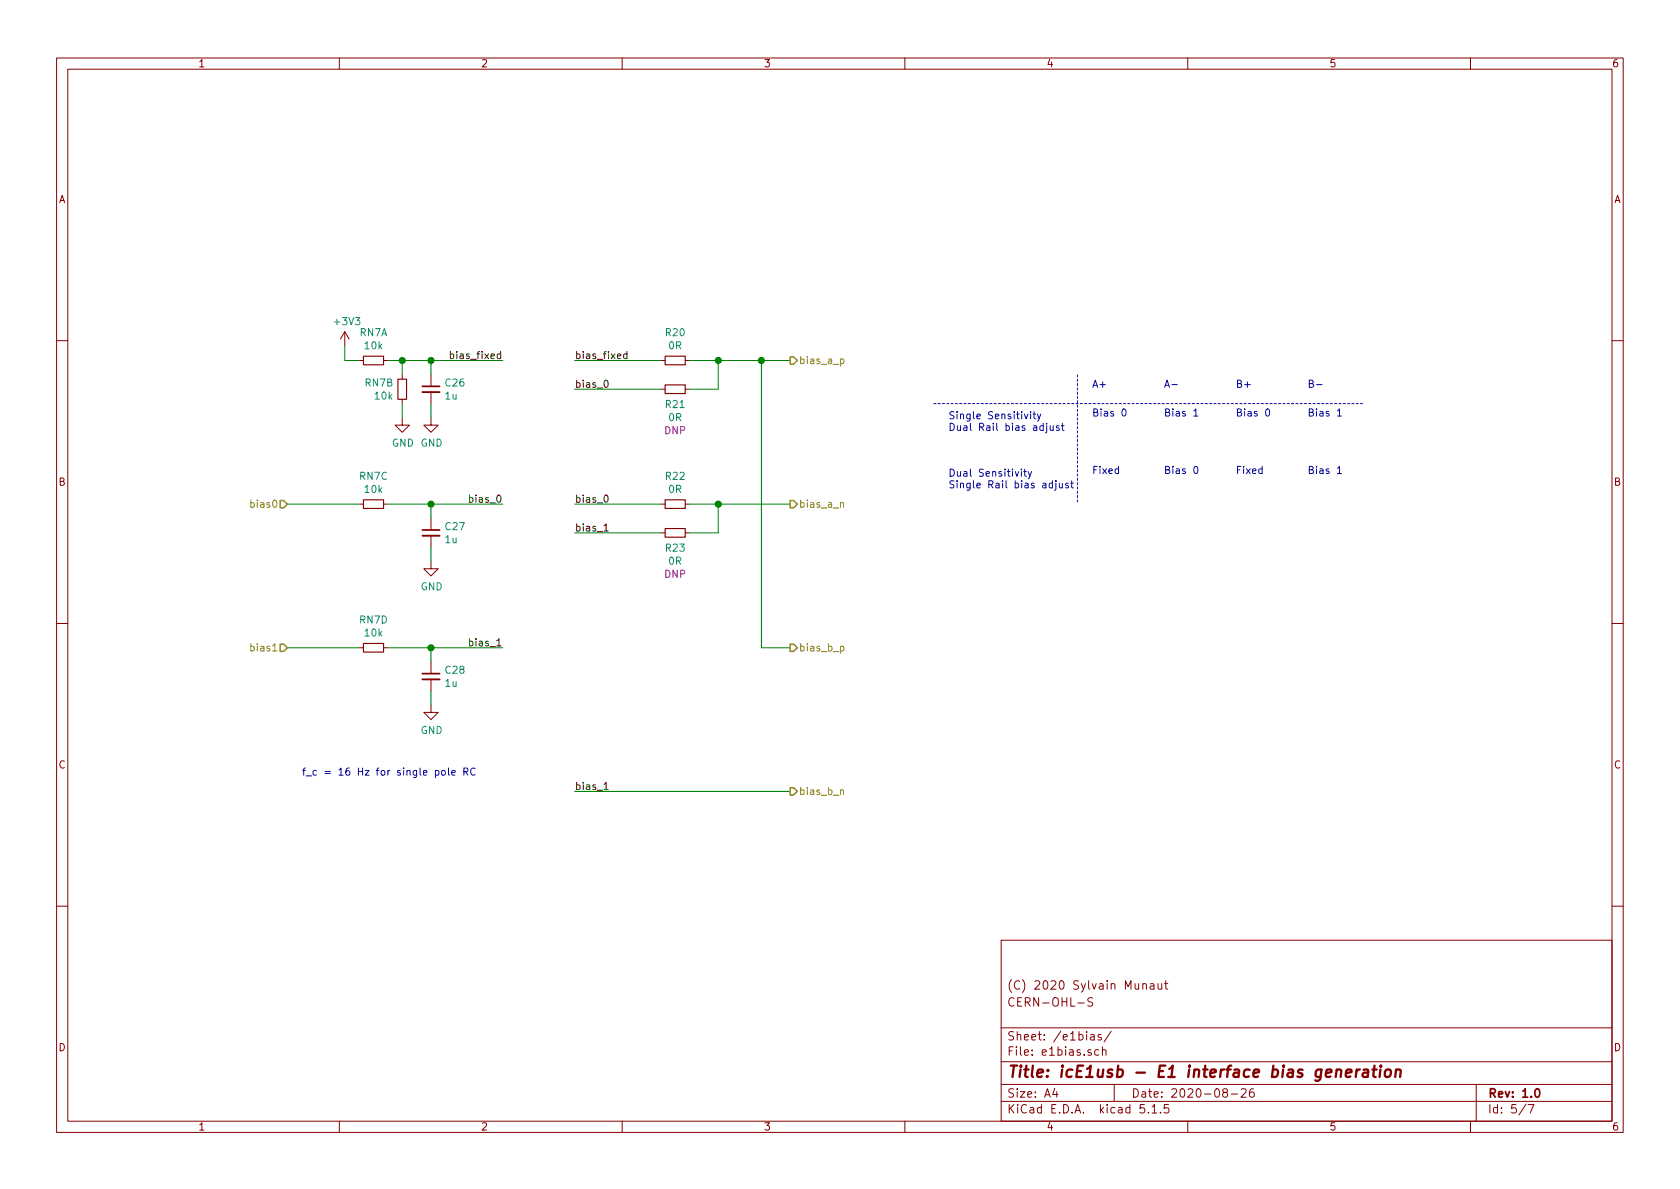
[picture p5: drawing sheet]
<svg xmlns="http://www.w3.org/2000/svg" width="297mm" height="210mm" viewBox="0 0 297 210" stroke-linecap="round" stroke-linejoin="round" font-family="sans-serif">
<g fill="none" stroke="#840000" stroke-width=".18">
<path d="M10 10.3h277v189.9h-277zM12 12.2h273v186.1h-273zM60 10.3v1.9M110 10.3v1.9M160 10.3v1.9M210 10.3v1.9M260 10.3v1.9M61 58.7l-.8 1.2M61 58.7v2.5M61 58.7l.7 1.2M10 60.2h2M63.5 63.7h.8"/>
<path d="M67.8 63.7h.8M71.1 73.9v1.3h1.3l-1.3 1.2-1.3-1.2h1.3M71.1 66.3v.8M71.1 70.6v.8M76.2 73.9v1.3h1.3l-1.3 1.2-1.3-1.2h1.3M76.2 66.3v2M76.2 69.3v2.1M116.8 68.8h.8M116.8 63.7h.8M121.2 68.8h.7M121.2 63.7h.7M285 60.2h2"/>
<path d="M63.5 89.1h.8M67.8 89.1h.8M76.2 99.3v1.3h1.3l-1.3 1.2-1.3-1.2h1.3M76.2 91.7v2M76.2 94.7v2.1M116.8 94.2h.8M116.8 89.1h.8M121.2 94.2h.7M121.2 89.1h.7M10 110.3h2M63.5 114.5h.8M67.8 114.5h.8"/>
<path d="M76.2 117.1v2M285 110.3h2M76.2 124.7v1.3h1.3l-1.3 1.2-1.3-1.2h1.3M76.2 120.1v2.1M10 160.2h2M177 166.3h108v32h-108zM190.6 177.4h1.1M193.2 176.5l-.6-.1-.3 .3 .1 .3 .7 .3 .1 .2-.1 .3a.62 .62 0 0 1-.8 0M202.1 174.1v-.1a.37 .37 0 0 1 .6 .1v.8M202.1 173.9v1M203.4 174h.6v.9M204 174.3l-.4 .1-.3 .2 .3 .3 .4-.1"/>
<path d="M204.7 173.9v.8a.39 .39 0 0 0 .7 .1M205.4 173.9v1M205.9 173.9h.6M206.1 173.4v1.3l.4 .2M285 160.2h2M60 198.3v1.9M110 198.3v1.9M160 198.3v1.9M177 194.8h108M177 191.8h108M177 187.8h108M177 181.8h108"/>
<path d="M186.5 192.5l-.4 1h1M186.8 193v1M192.8 183h.6l.1 .9M193.5 183.3l-.5 .1-.2 .2 .2 .3 .5-.1M194.3 185.7l-.5-.1-.3 .3 .1 .6 .2 .1 .5-.1M194.7 183l-.4-.1-.2 .2 .1 .3 .5 .1v.3h-.6M194.9 185.7h.1a.37 .37 0 0 1 .6 .1v.8M194.9 185.1v1.5M196.5 182.3l-1.3 2M197 191.8v3M202.3 195.3h-.7l-.1 .7 .3-.1 .5 .1 .1 .2-.1 .5-.2 .1-.6-.1M203 196.7v.1"/>
<path d="M203.7 195.8l.4-.5v1.5M203.7 196.8h.8M205.2 196.7v.1M206.6 195.3h-.7l-.1 .7 .2-.1 .6 .1 .1 .2-.1 .5-.2 .1-.6-.1M210 198.3v1.9M216.5 193.2l-.3-.3 .1-.2a.48 .48 0 0 1 .6-.1l.1 .2-.1 .3-.6 .1a.48 .48 0 0 0 0 .7l.2 .1 .5-.1v-.4l-.2-.3M217.7 193.5h1.1M219.5 192.7l.2-.2h.3l.3 .2v.3v.2l-.9 .8h.9M221.6 192.5a.59 .59 0 0 0-.7 .7l.1 .7 .2 .1 .5-.1 .1-.5-.2-.2-.4-.1-.3 .3M260 198.3v1.9M261 191.8v6.5M269.8 195.2l-1.2 2"/>
<path d="M270.2 195.3h1l-.6 1.5"/>
</g>
<path d="M74.7 68.3h3M74.7 93.7h3M74.7 119.1h3M271.5 192.7l.2-.2a.81 .81 0 0 1 .6 .6 .81 .81 0 0 1-.3 .8l-.1 .1a.79 .79 0 0 1-.4-1.3z" fill="none" stroke="#840000" stroke-width=".3"/>
<g fill="none" stroke="#840000" stroke-width=".41">
<path d="M236.3 189.3a.5 .5 0 0 1 .9 .1l-.2 1M238 189.8l1-.2-.1-.4-.5-.1-.4 .3v.9l.2 .1 .6-.1M239.9 189.1l-.2 1.3M240.4 189.1a.54 .54 0 0 0-.6 .4M241.1 189.2h.8l-.1 1.2M241.9 189.6l-.7 .1a.4 .4 0 0 0-.3 .3 .4 .4 0 0 0 .2 .4l.7-.1M242.6 189.1h.8M243 188.4l-.2 1.8 .1 .1 .3 .1M244.1 189.1l-.2 1.3M244.2 188.4l-.2 .1 .1 .1 .1-.2-.1 .2M245 189.3a.53 .53 0 0 1 .5-.2 .53 .53 0 0 1 .4 .4v.6a.54 .54 0 0 1-.5 .4 .54 .54 0 0 1-.6-.4zM246.8 189.3a.5 .5 0 0 1 .9 .1l-.2 1"/>
<path d="M246.8 189.1l-.1 1.3"/>
</g>
<path d="M74.7 69.3h3M74.7 94.7h3M74.7 120.1h3" fill="none" stroke="#840000" stroke-width=".33"/>
<path d="M64.3 63h3.5v1.5h-3.5zM70.4 67.1h1.5v3.5h-1.5zM117.6 68.1h3.6v1.5h-3.6zM117.6 63h3.6v1.5h-3.6zM64.3 88.4h3.5v1.5h-3.5zM117.6 93.5h3.6v1.5h-3.6zM117.6 88.4h3.6v1.5h-3.6zM64.3 113.8h3.5v1.5h-3.5z" fill="none" stroke="#840000" stroke-width=".2"/>
<path d="M165.1 71.4h76.2M190.5 66.3v22.8" fill="none" stroke="#0000c2" stroke-width=".18" stroke-dasharray=".4 .4"/>
<g fill="none" stroke="#008400" stroke-width=".18">
<path d="M61 61.2v2.5h2.5M68.6 63.7h20.3M71.1 63.7v2.6M71.1 71.4v2.5M76.2 63.7v2.6M76.2 71.4v2.5M101.6 68.8h15.2M101.6 63.7h15.2M121.9 63.7h17.8M127 63.7v5.1h-5.1M134.6 63.7v50.8h5.1M50.8 89.1h12.7"/>
<path d="M68.6 89.1h20.3M76.2 89.1v2.6M76.2 96.8v2.5M101.6 89.1h15.2M101.6 94.2h15.2M121.9 89.1h17.8M127 89.1v5.1h-5.1M50.8 114.5h12.7M68.6 114.5h20.3M76.2 114.5v2.6M76.2 122.2v2.5M101.6 139.9h38.1"/>
</g>
<path d="M139.7 63.1h.6l.7 .6-.7 .7h-.6zM49.5 88.5h.7l.6 .6-.6 .7h-.7zM139.7 88.5h.6l.7 .6-.7 .7h-.6zM49.5 113.9h.7l.6 .6-.6 .7h-.7zM139.7 113.9h.6l.7 .6-.7 .7h-.6zM139.7 139.3h.6l.7 .6-.7 .7h-.6z" fill="none" stroke="#848400" stroke-width=".25"/>
<path d="M148.6 63.5h.4l.2 .2-.1 .6h-.5M148.6 89l.2-.1h.3v.8M148.6 114.3h.4l.2 .2-.1 .6h-.5M148.6 139.8l.2-.1h.3v.8" fill="none" stroke="#848400" stroke-width=".18"/>
<path d="M79.6 62.6h.4l.2 .2-.1 .6h-.5M79.6 62.1v1.3M106.9 67.4l.2-.2a.69 .69 0 0 1 .4 .7 .69 .69 0 0 1-.4 .6l-.2-.2-.1-.3zM110.8 62.6h-.3l-.2 .2 .1 .6h.4M110.8 62.1v1.3M106.8 93l.4-.4v1.3M106.8 93.9h.7M106.9 87.7l.2-.2a.69 .69 0 0 1 .4 .7 .69 .69 0 0 1-.4 .6l-.2-.2-.1-.3zM106.8 138.7l.4-.4v1.3M106.8 139.6h.7" fill="none" stroke="#000" stroke-width=".18"/>
<g fill="none" stroke="#0000c2" stroke-width=".18">
<path d="M181.1 73.2l.3 .9 .3-.9M182.2 72.8v.1M182.2 73.2v.9M182.7 73.2h.4M182.8 72.8v1.1l.3 .2M183.4 73.2l.3 .9M184 73.2l-.4 1.2-.2 .1M184.5 75.3h-.4l-.3 .2 .2 .6h.5M184.5 74.8v1.3M185.1 75.3v1.1l-.3 .1M185.1 74.8v.2M185.7 75.3v.8h.3l.2-.1"/>
<path d="M186.2 75.3v.8M187.2 75.3h-.3l-.1 .2v.1l.4 .2v.3h-.4M187.7 75.3h.4M187.8 74.8v1.1l.3 .2M198.5 72.4l.2-.1a.69 .69 0 0 1 .4 .6 .69 .69 0 0 1-.4 .7l-.2-.1-.1-.4zM207.2 68h1M211.1 72.7l.3-.4v1.3M211.1 73.6h.7M223.9 72.4l.2-.1a.69 .69 0 0 1 .4 .6 .69 .69 0 0 1-.4 .7l-.2-.1-.1-.4zM231.5 67.8h.6l.1-.2-.1-.2-.6-.2v1.3h.5l.2-.1v-.3l-.3-.3M232.8 68h1M236.5 72.7l.3-.4v1.3"/>
<path d="M236.5 73.6h.7M180.6 83v.1M180.6 83.4v.8M181 83.4h.5M181.2 83v1l.3 .2M181.8 83.4l.3 .8M182.4 83.4l-.4 1.1-.2 .2M186.1 85.5l-.4-.1-.2 .3 .1 .5h.5M186.1 85v1.3M186.7 85.4v1.1l-.2 .2M186.7 85v.1M187.3 85.4l.1 .8 .3 .1 .1-.1"/>
<path d="M187.8 85.4v.9M188.9 85.5l-.3-.1-.2 .2v.2l.5 .1v.3h-.5M189.3 85.4h.5M189.5 85v1.1l.3 .2M211.2 82.6l.2-.1a.69 .69 0 0 1 .4 .6 .69 .69 0 0 1-.4 .6l-.2-.1-.1-.3zM236.5 82.8l.3-.3v1.2M236.5 83.7h.7M77 136.3l.3-.1 .3 .3-.1 .5h-.5M78.1 136.4l.2-.2 .4 .2v.4l-.1 .2-.3 .1-.2-.1zM79.3 135.8v1.1l.2 .2M79.9 136.6l.6-.1-.1-.2-.3-.1-.2 .2 .1 .6h.4M82 136.5l.6-.1 .1-.5-.2-.1h-.5v1.3"/>
<path d="M82.3 136.5l.4 .6M84 135.9a.6 .6 0 0 0-.8 .5 .6 .6 0 0 0 .6 .7l.2-.1"/>
</g>
<g fill="#008400" stroke="#008400" stroke-width=".25">
<circle cx="71.1" cy="63.7" r=".51"/>
<circle cx="127" cy="63.7" r=".51"/>
<circle cx="127" cy="89.1" r=".51"/>
<circle cx="134.6" cy="63.7" r=".51"/>
<circle cx="76.2" cy="114.5" r=".51"/>
<circle cx="76.2" cy="89.1" r=".51"/>
<circle cx="76.2" cy="63.7" r=".51"/>
</g>
<text font-size="2.8" fill="#840000" x="178" y="190.5">Title: icE1usb - E1 interface bias generation</text>
<g font-size="2.1" fill="#840000">
<text x="178" y="178">CERN-OHL-S</text>
<text x="178" y="175">(C) 2020 Sylvain Munaut</text>
<text x="178" y="184">Sheet: /e1bias/</text>
<text x="178" y="186.7">File: e1bias.sch</text>
<text x="178" y="196.9">KiCad E.D.A. kicad 5.1.5</text>
<text x="178" y="194.1">Size: A4</text>
<text x="200" y="194.1">Date: 2020-08-26</text>
<text x="263" y="194.1">Rev: 1.0</text>
<text x="263" y="196.9">Id: 5/7</text>
</g>
<g font-size="1.8" fill="#840000">
<text x="35" y="11.9">1</text>
<text x="85" y="11.9">2</text>
<text x="135" y="11.9">3</text>
<text x="185" y="11.9">4</text>
<text x="235" y="11.9">5</text>
<text x="285" y="11.9">6</text>
<text x="10.4" y="35.9">A</text>
<text x="285.4" y="35.9">A</text>
<text x="10.4" y="85.9">B</text>
<text x="285.4" y="85.9">B</text>
<text x="10.4" y="135.9">C</text>
<text x="285.4" y="135.9">C</text>
<text x="10.4" y="185.9">D</text>
<text x="285.4" y="185.9">D</text>
<text x="35" y="199.9">1</text>
<text x="85" y="199.9">2</text>
<text x="135" y="199.9">3</text>
<text x="185" y="199.9">4</text>
<text x="235" y="199.9">5</text>
<text x="285" y="199.9">6</text>
</g>
<g font-size="1.8" fill="#008484">
<text x="59.3" y="57.5">+3V3</text>
<text x="63.6" y="59.5">RN7A</text>
<text x="117.8" y="59.5">R20</text>
<text x="64.6" y="61.8">10k</text>
<text x="118.3" y="61.8">0R</text>
<text x="64.6" y="68.3">RN7B</text>
<text x="66.3" y="70.7">10k</text>
<text x="78.8" y="70.7">1u</text>
<text x="78.8" y="68.3">C26</text>
<text x="117.8" y="72.2">R21</text>
<text x="118.3" y="74.5">0R</text>
<text x="69.3" y="79">GND GND</text>
<text x="63.6" y="84.9">RN7C</text>
<text x="64.6" y="87.2">10k</text>
<text x="117.8" y="84.9">R22</text>
<text x="118.3" y="87.2">0R</text>
<text x="78.8" y="93.7">C27</text>
<text x="78.8" y="96.1">1u</text>
<text x="117.8" y="97.6">R23</text>
<text x="118.3" y="99.9">0R</text>
<text x="74.4" y="104.4">GND</text>
<text x="63.6" y="110.3">RN7D</text>
<text x="64.6" y="112.6">10k</text>
<text x="78.8" y="119.1">C28</text>
<text x="78.8" y="121.5">1u</text>
<text x="74.4" y="129.8">GND</text>
</g>
<g font-size="1.8">
<text x="80.2" y="63.5">bias_fixed</text>
<text x="101.6" y="63.5">bias_fixed</text>
<text x="101.6" y="68.6">bias_0</text>
<text x="83.4" y="88.9">bias_0</text>
<text x="101.6" y="88.9">bias_0</text>
<text x="101.6" y="94">bias_1</text>
<text x="83.4" y="114.3">bias_1</text>
<text x="101.6" y="139.7">bias_1</text>
</g>
<g font-size="1.8" fill="#848400">
<text x="141.2" y="64.4">bias_a_p</text>
<text x="44.8" y="89.8">bias0</text>
<text x="141.2" y="89.8">bias_a_n</text>
<text x="44.8" y="115.2">bias1</text>
<text x="141.2" y="115.2">bias_b_p</text>
<text x="141.2" y="140.6">bias_b_n</text>
</g>
<g font-size="1.8" fill="#0000c2">
<text x="193" y="68.6">A+</text>
<text x="205.7" y="68.6">A-</text>
<text x="218.4" y="68.6">B+</text>
<text x="167.6" y="74.1">Single Sensitivity</text>
<text x="167.6" y="76.2">Dual Rail bias adjust</text>
<text x="193" y="73.7">Bias 0</text>
<text x="205.7" y="73.7">Bias 1</text>
<text x="218.4" y="73.7">Bias 0</text>
<text x="231.1" y="73.7">Bias 1</text>
<text x="193" y="83.8">Fixed</text>
<text x="205.7" y="83.8">Bias 0</text>
<text x="218.4" y="83.8">Fixed</text>
<text x="231.1" y="83.8">Bias 1</text>
<text x="167.6" y="84.3">Dual Sensitivity</text>
<text x="167.6" y="86.4">Single Rail bias adjust</text>
<text x="53.3" y="137.2">f_c = 16 Hz for single pole RC</text>
</g>
<g font-size="1.8" fill="#840084">
<text x="117.5" y="76.8">DNP</text>
<text x="117.5" y="102.2">DNP</text>
</g>
</svg>
